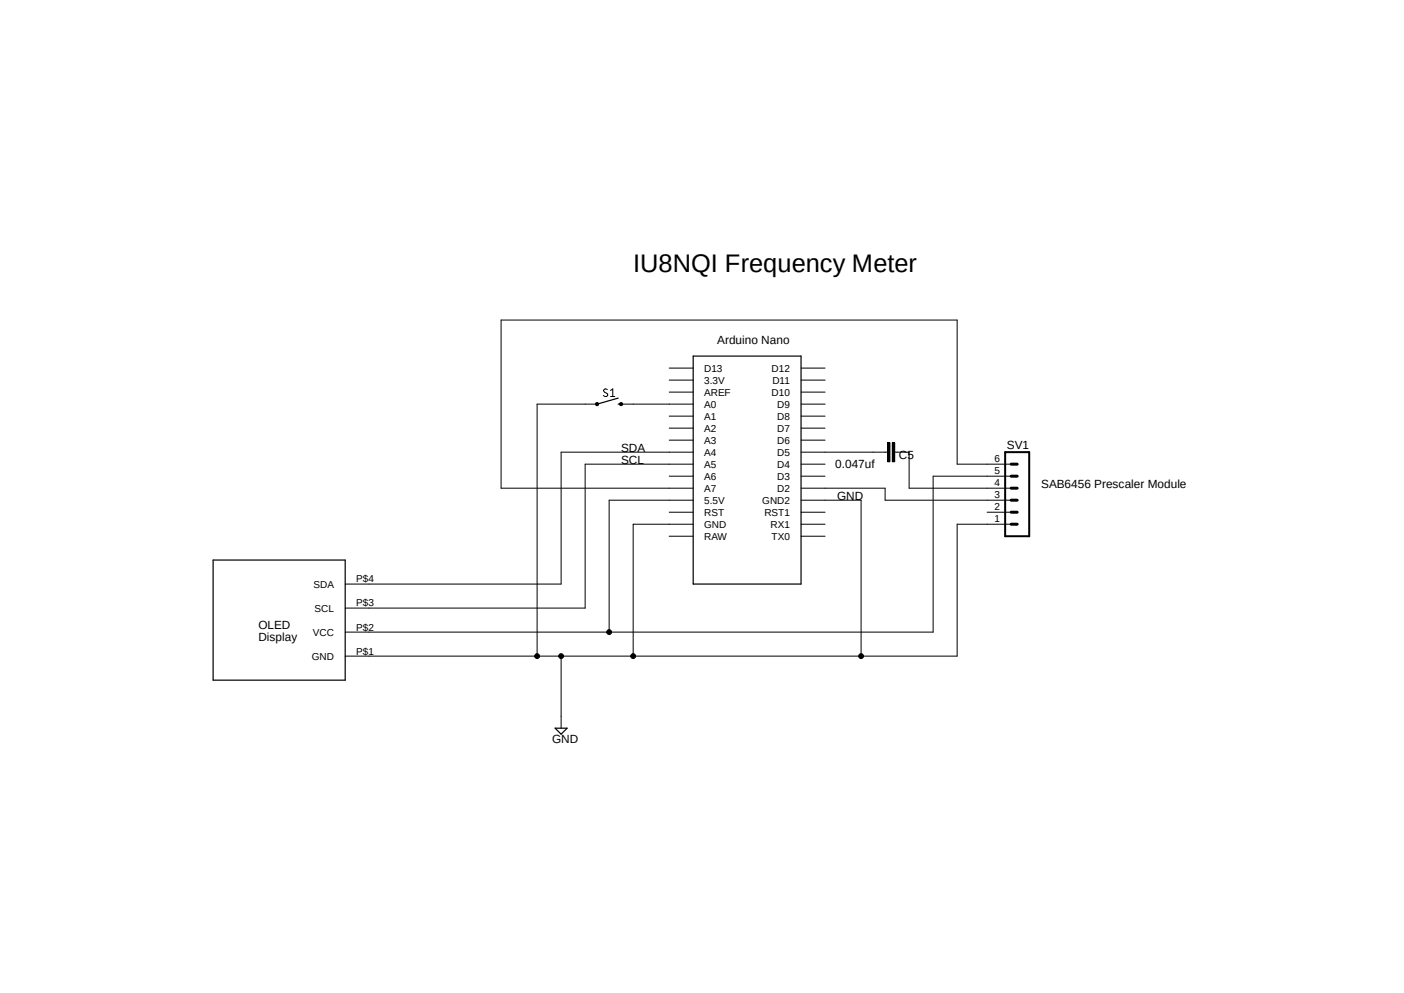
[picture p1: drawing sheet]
<svg xmlns="http://www.w3.org/2000/svg" width="297mm" height="210mm" viewBox="0 0 297 210" stroke-linecap="round" stroke-linejoin="round" font-family="sans-serif">
<path d="M44.9 52l207.2 105.8M252.1 52l-207.2 105.8" fill="none" stroke="#fff" stroke-width=".21"/>
<g fill="none" stroke="#000" stroke-width=".21">
<path d="M141.6 77.9h5M169.5 77.9h5M126.1 85.2h.4l.2 .3-.2 .2h-.4zM126.3 85.5h-12.7v53.3M128.5 82.4l-.2-.1a.37 .37 0 0 0-.5 .1 .37 .37 0 0 0 .1 .5l.6 .4v.4a.6 .6 0 0 1-.9 0M129.2 82.6l.4-.3v1.6M129.2 83.9h.8M131.1 85.2h.5l.1 .3-.1 .2h-.5zM131.4 85.5h15.2M141.6 80.4h5M141.6 82.9h5M141.6 93.1h5"/>
<path d="M141.6 90.6h5M141.6 88h5M146.6 98.2h-22.8v30.4h-50.8M146.6 95.6h-27.9v27.9h-45.7M169.5 80.4h5M169.5 82.9h5M169.5 98.2h5M169.5 95.6h18.2M169.5 93.1h5M169.5 90.6h5M169.5 88h5M169.5 85.5h5"/>
<path d="M187.7 93.6h.6v4.1h-.6zM188.8 93.6h.5v4.1h-.5zM189.3 95.6h3v7.7h21.6M213.9 98.2h-11.4v-30.5h-96.5v35.6h40.6M141.6 113.4h5M141.6 108.3h5M141.6 100.7h5M146.6 110.9h-12.7v27.9M146.6 105.8h-17.7v27.9M169.5 113.4h5M169.5 110.9h5M169.5 108.3h5"/>
<path d="M169.5 105.8h12.7v33M169.5 103.3h17.7v2.5h26.7M169.5 100.7h5M208.8 108.3h5.1M213.9 110.9h-11.4v27.9h-129.5M213.9 100.7h-16.5v33h-124.4M118.7 138.8v15.2"/>
<circle cx="113.6" cy="138.8" r=".51"/>
<circle cx="118.7" cy="138.8" r=".51"/>
<circle cx="128.9" cy="133.7" r=".51"/>
<circle cx="133.9" cy="138.8" r=".51"/>
<circle cx="182.2" cy="138.8" r=".51"/>
</g>
<path d="M146.6 75.3h22.9v48.2h-22.9zM130.8 85.5h.6M130.8 84.2l-4.5 1.3M45.1 118.4h27.9v25.4h-27.9zM117.4 154h2.6l-1.3 1.3z" fill="none" stroke="#000" stroke-width=".25"/>
<g fill="#000">
<path d="M126.1 85.2h.4l.2 .3-.2 .2h-.4z" fill-rule="evenodd"/>
<path d="M131.1 85.2h.5l.1 .3-.1 .2h-.5z" fill-rule="evenodd"/>
<path d="M187.7 93.6h.6v4.1h-.6z" fill-rule="evenodd"/>
<path d="M188.8 93.6h.5v4.1h-.5z" fill-rule="evenodd"/>
<circle cx="113.6" cy="138.8" r=".51"/>
<circle cx="118.7" cy="138.8" r=".51"/>
<circle cx="128.9" cy="133.7" r=".51"/>
<circle cx="133.9" cy="138.8" r=".51"/>
<circle cx="182.2" cy="138.8" r=".51"/>
</g>
<path d="M212.6 95.6h5.1v17.8h-5.1z" fill="none" stroke="#000" stroke-width=".42"/>
<path d="M213.9 98.2h1.3M213.9 105.8h1.3M213.9 108.3h1.3M213.9 110.9h1.3M213.9 100.7h1.3M213.9 103.3h1.3" fill="none" stroke="#000" stroke-width=".64"/>
<text font-size="5.4" x="133.9" y="57.5">IU8NQI Frequency Meter</text>
<g font-size="2.5">
<text x="151.7" y="72.8">Arduino Nano</text>
<text x="131.4" y="95.6">SDA</text>
<text x="213" y="94.9">SV1</text>
<text x="131.4" y="98.2">SCL</text>
<text x="176.7" y="98.9">0.047uf</text>
<text x="190.2" y="97.2">C5</text>
<text x="177.1" y="105.8">GND</text>
<text x="220.3" y="103.3">SAB6456 Prescaler Module</text>
<text x="54.7" y="132.9">OLED</text>
<text x="54.7" y="135.6">Display</text>
<text x="116.8" y="157.2">GND</text>
</g>
<g font-size="2.1">
<text x="149" y="81.2">3.3V</text>
<text x="149" y="83.7">AREF</text>
<text x="149" y="78.6">D13</text>
<text x="163.2" y="78.6">D12</text>
<text x="163.2" y="83.7">D10</text>
<text x="163.4" y="81.2">D11</text>
<text x="149" y="88.8">A1</text>
<text x="149" y="86.2">A0</text>
<text x="164.4" y="88.8">D8</text>
<text x="164.4" y="86.2">D9</text>
<text x="149" y="93.9">A3</text>
<text x="149" y="91.3">A2</text>
<text x="164.4" y="93.9">D6</text>
<text x="164.4" y="91.3">D7</text>
<text x="149" y="101.5">A6</text>
<text x="149" y="98.9">A5</text>
<text x="149" y="96.4">A4</text>
<text x="164.4" y="101.5">D3</text>
<text x="164.4" y="98.9">D4</text>
<text x="164.4" y="96.4">D5</text>
<text x="210.4" y="100.3">5</text>
<text x="210.4" y="97.8">6</text>
<text x="149" y="106.6">5.5V</text>
<text x="149" y="104">A7</text>
<text x="161.2" y="106.6">GND2</text>
<text x="164.4" y="104">D2</text>
<text x="210.4" y="107.9">2</text>
<text x="210.4" y="105.4">3</text>
<text x="210.4" y="102.9">4</text>
<text x="149" y="111.6">GND</text>
<text x="149" y="109.1">RST</text>
<text x="161.7" y="109.1">RST1</text>
<text x="163" y="111.6">RX1</text>
<text x="210.4" y="110.5">1</text>
<text x="149" y="114.2">RAW</text>
<text x="163.2" y="114.2">TX0</text>
<text x="66.3" y="124.3">SDA</text>
<text x="75.4" y="123.2">P$4</text>
<text x="66.5" y="129.4">SCL</text>
<text x="75.4" y="128.3">P$3</text>
<text x="66.2" y="134.5">VCC</text>
<text x="75.4" y="133.3">P$2</text>
<text x="66" y="139.5">GND</text>
<text x="75.4" y="138.4">P$1</text>
</g>
</svg>
